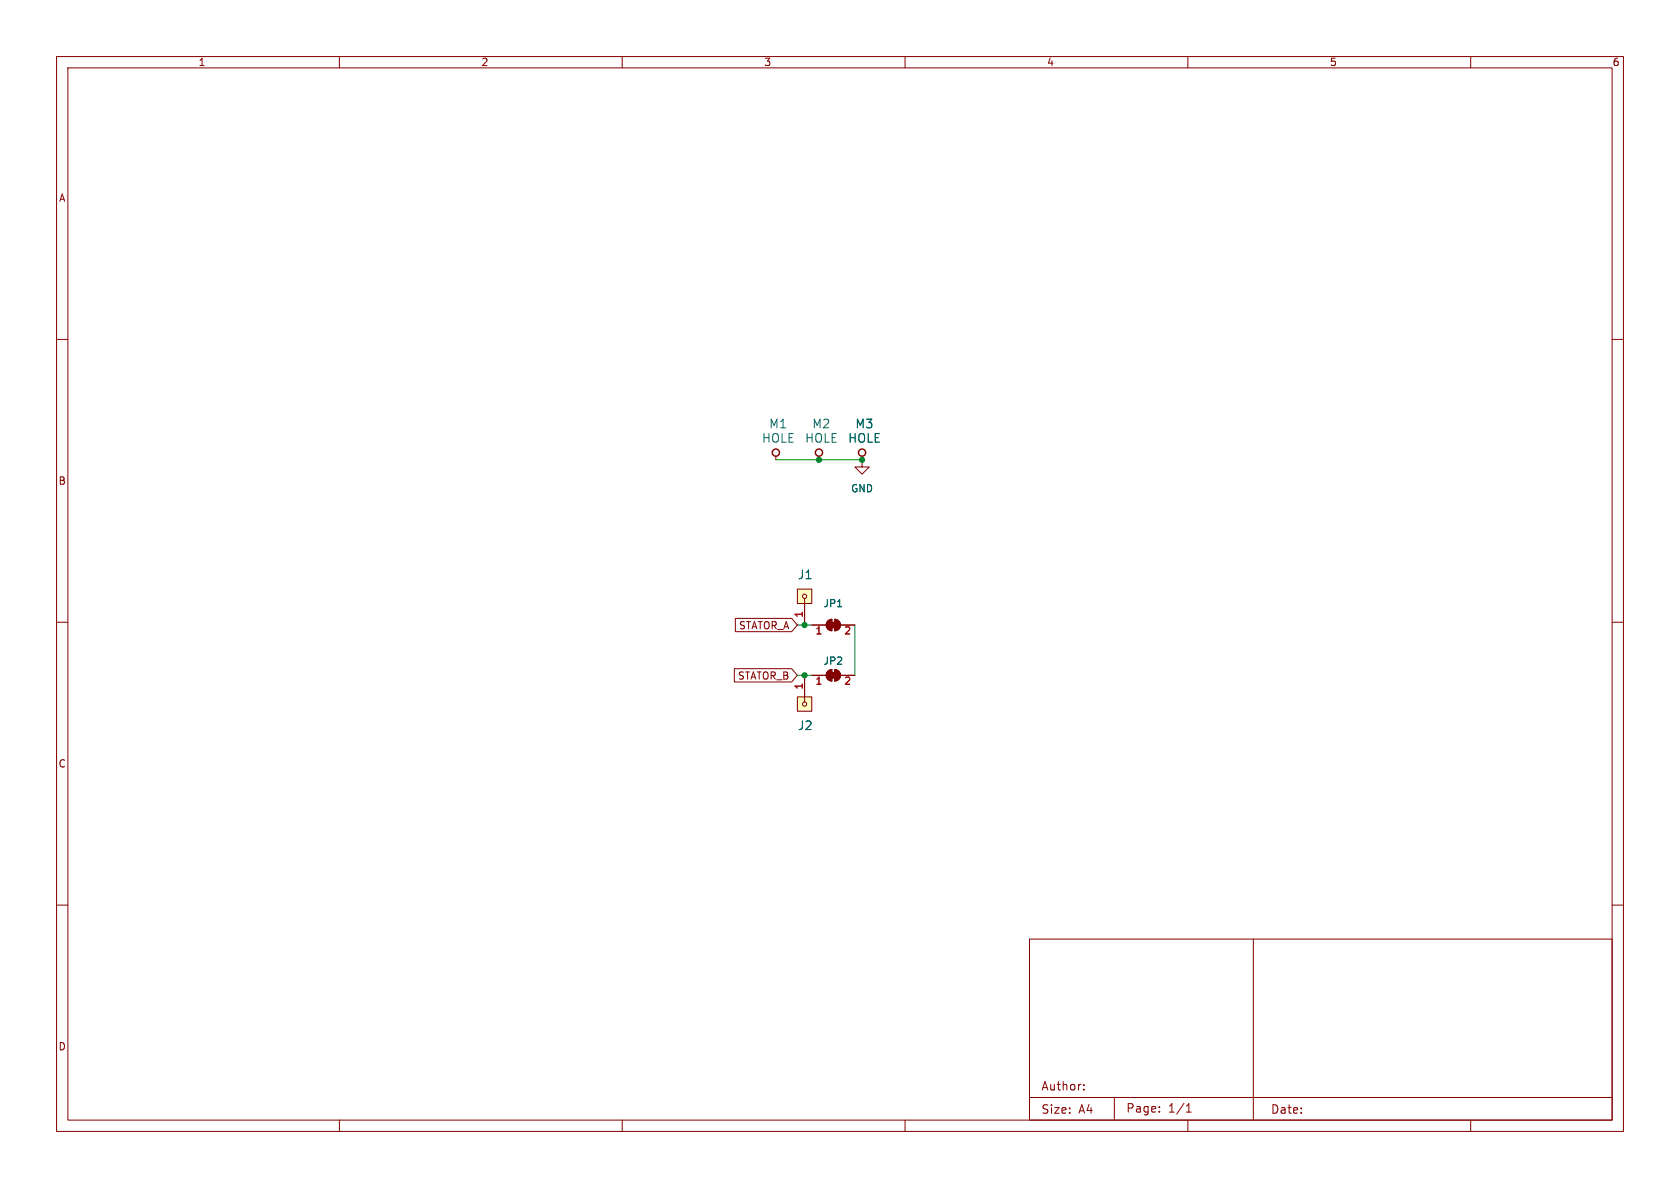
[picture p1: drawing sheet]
<svg xmlns="http://www.w3.org/2000/svg" width="297mm" height="210mm" viewBox="0 0 297 210" stroke-linecap="round" stroke-linejoin="round" font-family="sans-serif">
<g fill="none" stroke="#840000" stroke-width=".18">
<path d="M10 10h277v190h-277zM12 12h273v186h-273zM60 10v2M110 10v2M160 10v2M210 10v2M260 10v2M10 60h2M285 60h2M137.2 80.6v.7M144.8 80.6v.7M152.4 80.6v2h1.3l-1.3 1.2-1.3-1.2h1.3"/>
<path d="M10 110h2M129.8 118.2h10.2l1 1.2-1 1.2h-10.2zM130 109.3h10l1 1.2-1 1.2h-10zM141 104.1h2.5v2.6h-2.5zM142.2 105.8v4.7M142.2 119.4v4.7M143.5 119.4h2.5M143.5 110.5h2.5M146.4 118.6l.7-.2v2a1.02 1.02 0 0 1-1-.7 1.02 1.02 0 0 1 .3-1.1zM146.4 109.7l.7-.2v2a1.02 1.02 0 0 1-1-.6 1.02 1.02 0 0 1 .3-1.2zM147.6 118.4a1.02 1.02 0 0 1 1 1 1.02 1.02 0 0 1-1 1zM147.6 109.5a1.02 1.02 0 0 1 1 1 1.02 1.02 0 0 1-1 1z"/>
<path d="M148.6 119.4h2.5M148.6 110.5h2.5M285 110h2M141 123.2h2.5v2.5h-2.5zM10 160h2M285 160h2M182 166h103v32h-103zM221.6 166v32M60 198v2M110 198v2M160 198v2M182 194h103"/>
<path d="M191.6 192.6v.1M191.6 191.8v.1M197 194v4M205 196.5v.1M205 195.7v.1M209.7 196.6h.9M209.7 195.5l.5-.4v1.5M210 198v2M260 198v2"/>
<circle cx="142.2" cy="105.4" r=".38"/>
<circle cx="142.2" cy="124.5" r=".38"/>
</g>
<g fill="#ffffc2" stroke="#ffffc2" stroke-width=".18">
<path d="M141 123.2h2.5v2.5h-2.5z"/>
<path d="M141 104.1h2.5v2.6h-2.5z"/>
</g>
<g fill="none" stroke="#840000" stroke-width=".25">
<circle cx="137.2" cy="80" r=".63"/>
<circle cx="144.8" cy="80" r=".63"/>
<circle cx="152.4" cy="80" r=".63"/>
</g>
<g fill="#840000" stroke="#840000" stroke-width=".18">
<path d="M146.8 118.9h1v1h-1z"/>
<path d="M146.4 118.6l.7-.2v2a1.02 1.02 0 0 1-1-.7 1.02 1.02 0 0 1 .3-1.1z"/>
<path d="M147.6 118.4a1.02 1.02 0 0 1 1 1 1.02 1.02 0 0 1-1 1z"/>
<path d="M146.8 110h1v1h-1z"/>
<path d="M146.4 109.7l.7-.2v2a1.02 1.02 0 0 1-1-.6 1.02 1.02 0 0 1 .3-1.2z"/>
<path d="M147.6 109.5a1.02 1.02 0 0 1 1 1 1.02 1.02 0 0 1-1 1z"/>
</g>
<path d="M137.2 81.3h15.2M141 110.5h2.5M141 119.4h2.5M151.1 110.5v8.9" fill="none" stroke="#009600" stroke-width=".18"/>
<g fill="#009600" stroke="#009600" stroke-width=".18">
<circle cx="144.8" cy="81.3" r=".46"/>
<circle cx="152.4" cy="81.3" r=".46"/>
<circle cx="142.2" cy="119.4" r=".46"/>
<circle cx="142.2" cy="110.5" r=".46"/>
</g>
<g font-size="2.1" fill="#006464">
<text x="135.9" y="75.9">M1</text>
<text x="143.6" y="75.9">M2</text>
<text x="151.2" y="75.9">M3</text>
<text x="134.7" y="78.4">HOLE</text>
<text x="142.3" y="78.4">HOLE</text>
<text x="149.9" y="78.4">HOLE</text>
<text x="141" y="102.6">J1</text>
<text x="141" y="129.2">J2</text>
</g>
<g font-size="2.1" fill="#840000">
<text x="184" y="192.9">Author:</text>
<text x="184" y="197">Size:</text>
<text x="190.6" y="197">A4</text>
<text x="199" y="196.8">Page:</text>
<text x="206.4" y="196.8">1/1</text>
<text x="224.6" y="197">Date:</text>
</g>
<g font-size="1.8" fill="#840000">
<text x="35" y="11.8">1</text>
<text x="85" y="11.8">2</text>
<text x="135" y="11.8">3</text>
<text x="185" y="11.8">4</text>
<text x="235" y="11.8">5</text>
<text x="285" y="11.8">6</text>
<text x="10.4" y="35.8">A</text>
<text x="10.3" y="85.8">B</text>
<text x="130.6" y="111.4">STATOR_A</text>
<text x="130.4" y="120.3">STATOR_B</text>
<text x="10.3" y="135.8">C</text>
<text x="10.3" y="185.8">D</text>
</g>
<g font-size="1.8" fill="#006464">
<text x="150.4" y="87.2">GND</text>
<text x="145.5" y="107.5">JP1</text>
<text x="145.5" y="117.7">JP2</text>
</g>
<g font-size="1.8" fill="#a90000">
<text x="142" y="109.3" transform="rotate(-90 142 109.3)">1</text>
<text x="144.1" y="112.4">1</text>
<text x="149.2" y="112.4">2</text>
<text x="142" y="122" transform="rotate(-90 142 122)">1</text>
<text x="144.1" y="121.3">1</text>
<text x="149.2" y="121.3">2</text>
</g>
</svg>
